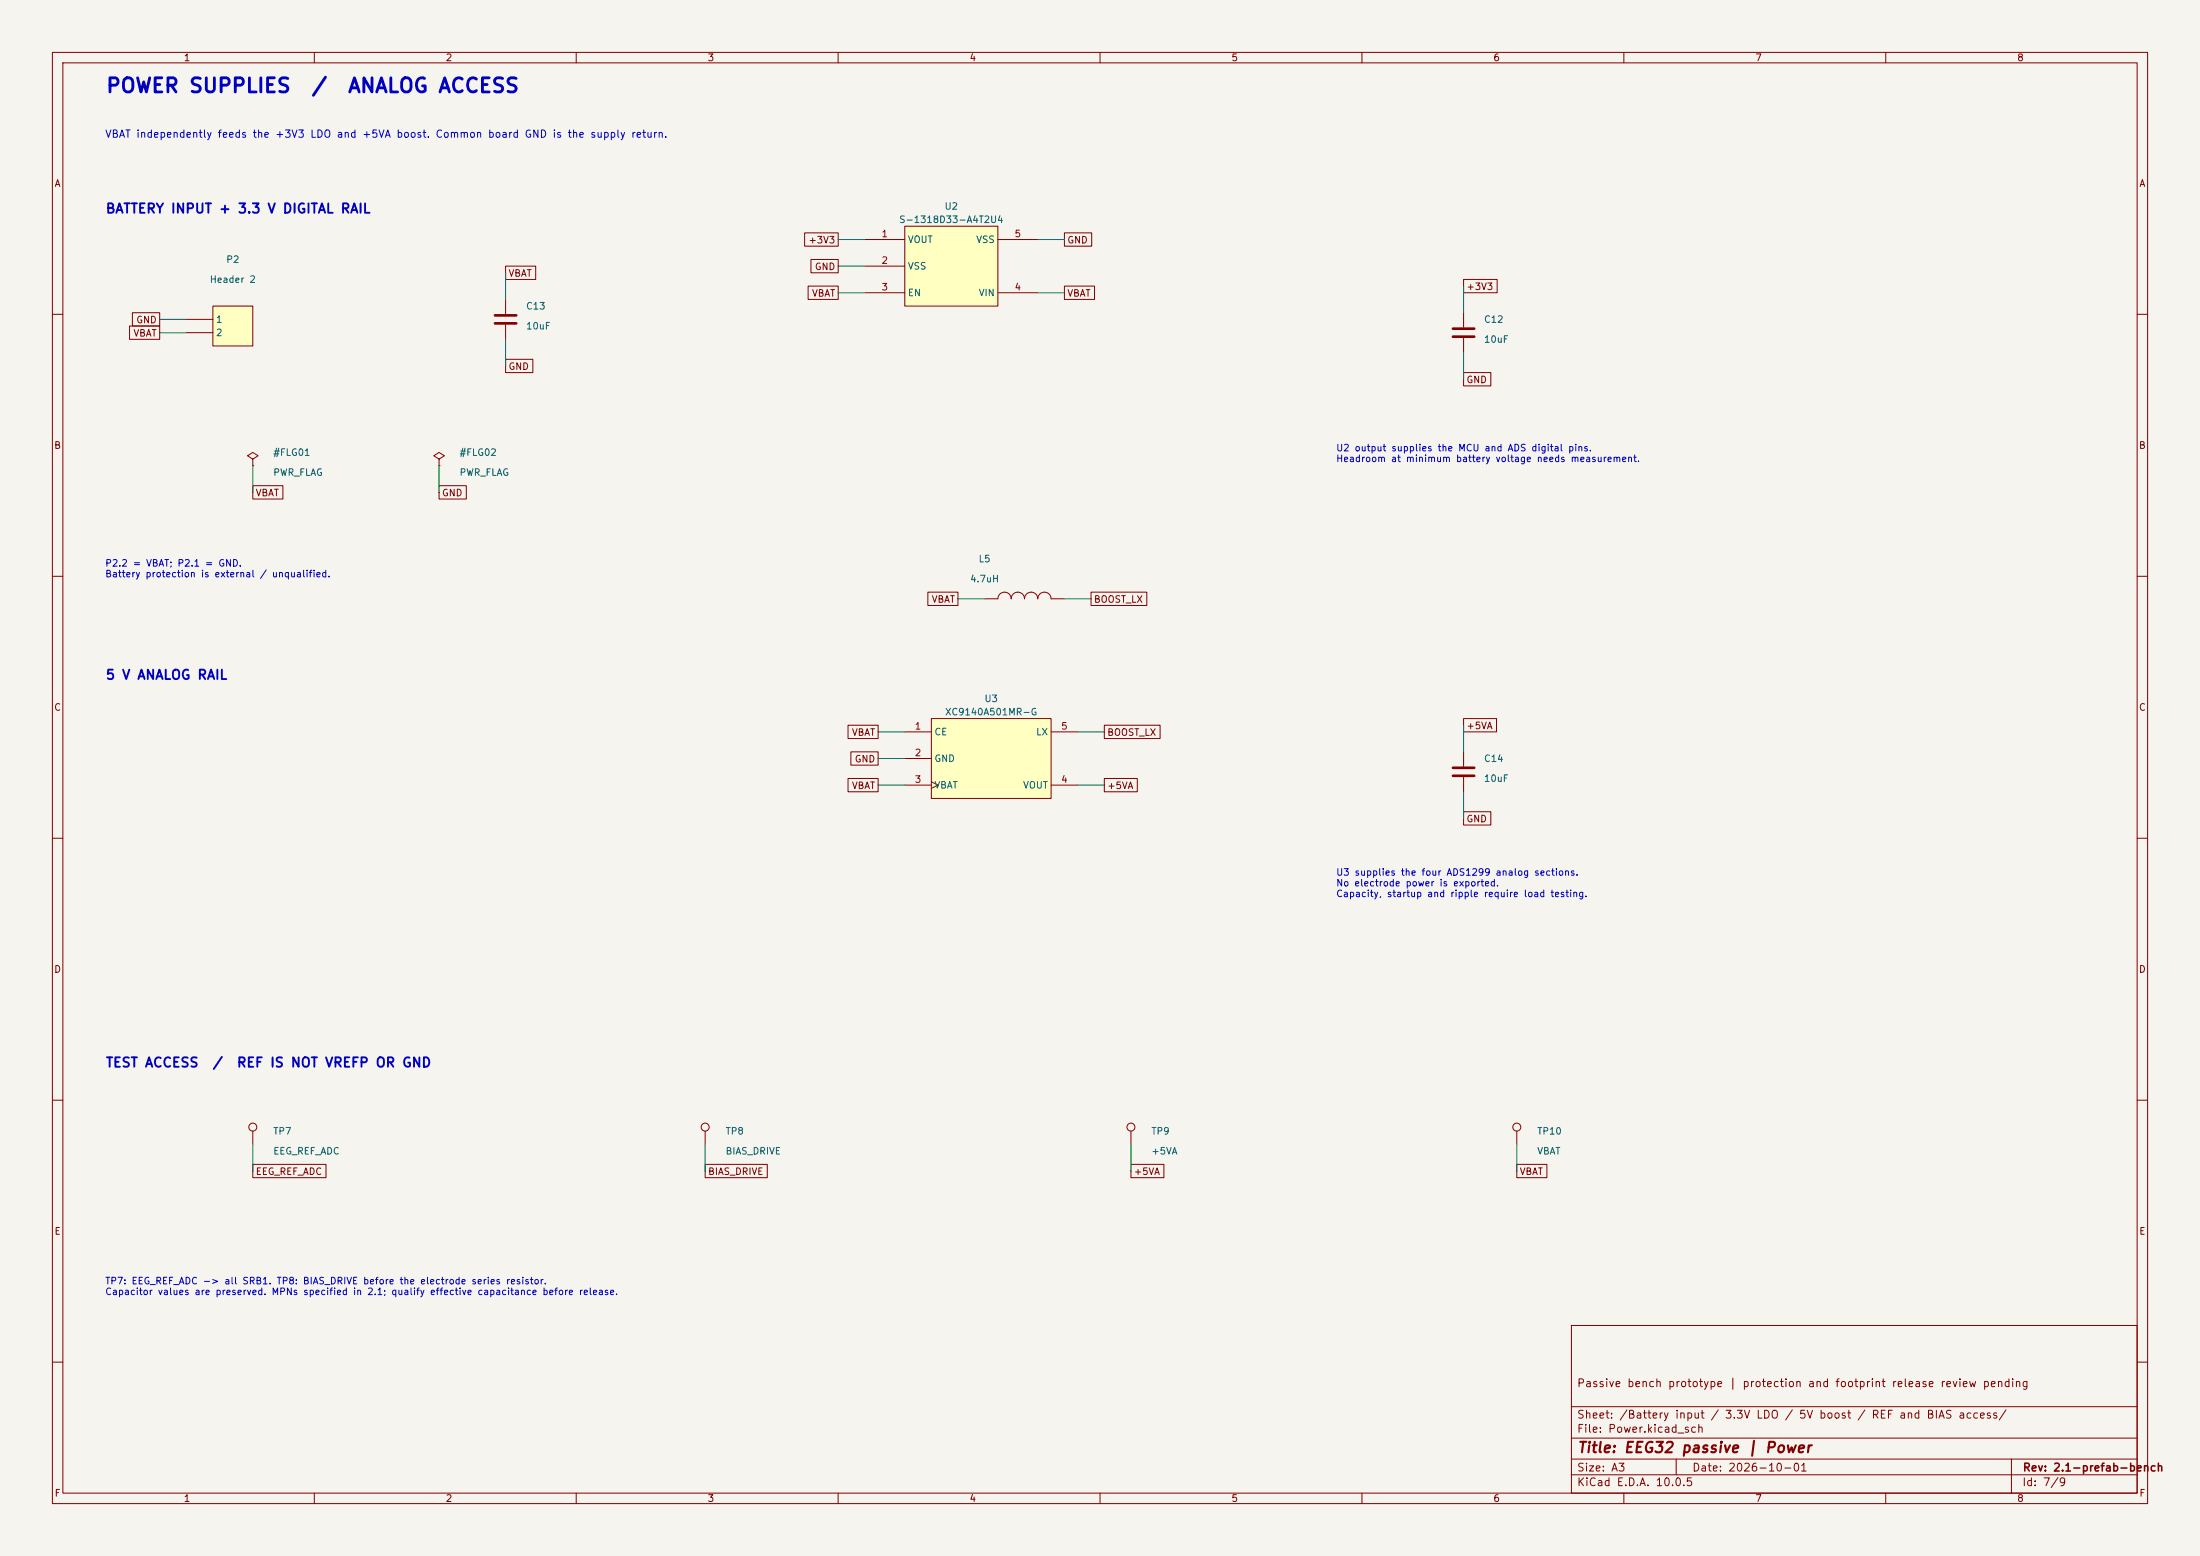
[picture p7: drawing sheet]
(kicad_sch
 (version 20260306)
 (generator "eeschema")
 (generator_version "10.0")
 (paper "A3")
 (title_block
  (title "EEG32 passive | Power")
  (date "2026-10-01")
  (rev "2.1-prefab-bench")
  (comment 1 "Passive bench prototype | protection and footprint release review pending"))
 (lib_symbols
  (symbol "EEG32:C"
   (pin_numbers (hide yes))
   (pin_names
    (offset 0.254)) (exclude_from_sim no) (in_bom yes) (on_board yes)
   (in_pos_files yes)
   (duplicate_pin_numbers_are_jumpers no)
   (property "Reference" "C" (at 0.635 2.54 0) (show_name no) (do_not_autoplace no) (effects (font (size 1.27 1.27)) (justify left)))
   (property "Value" "C" (at 0.635 -2.54 0) (show_name no) (do_not_autoplace no) (effects (font (size 1.27 1.27)) (justify left)))
   (property "Footprint" "" (at 0.9652 -3.81 0) (show_name no) (do_not_autoplace no) (hide yes) (effects (font (size 1.27 1.27))))
   (property "Datasheet" "" (at 0 0 0) (show_name no) (do_not_autoplace no) (hide yes) (effects (font (size 1.27 1.27))))
   (property "Description" "Imported reference symbol; pin functions reviewed for EEG32." (at 0 0 0) (show_name no) (do_not_autoplace no) (hide yes) (effects (font (size 1.27 1.27))))
   (symbol "C_0_1"
    (polyline (pts (xy -2.032 0.762) (xy 2.032 0.762)) (stroke (width 0.508) (type default)) (fill (type none)))
    (polyline (pts (xy -2.032 -0.762) (xy 2.032 -0.762)) (stroke (width 0.508) (type default)) (fill (type none))))
   (symbol "C_1_1"
    (pin passive line (at 0 3.81 270) (length 2.794) (name "" (effects (font (size 1.27 1.27)))) (number "1" (effects (font (size 1.27 1.27)))))
    (pin passive line (at 0 -3.81 90) (length 2.794) (name "" (effects (font (size 1.27 1.27)))) (number "2" (effects (font (size 1.27 1.27))))))
   (embedded_fonts no))
  (symbol "EEG32:Header 2"
   (pin_numbers (hide yes)) (exclude_from_sim no) (in_bom yes) (on_board yes)
   (in_pos_files yes)
   (duplicate_pin_numbers_are_jumpers no)
   (property "Reference" "" (at 0 0 0) (show_name no) (do_not_autoplace no) (effects (font (size 1.27 1.27))))
   (property "Value" "" (at 0 0 0) (show_name no) (do_not_autoplace no) (effects (font (size 1.27 1.27))))
   (property "Footprint" "" (at 0 0 0) (show_name no) (do_not_autoplace no) (hide yes) (effects (font (size 1.27 1.27))))
   (property "Datasheet" "" (at 0 0 0) (show_name no) (do_not_autoplace no) (hide yes) (effects (font (size 1.27 1.27))))
   (property "Description" "Imported reference symbol; pin functions reviewed for EEG32." (at 0 0 0) (show_name no) (do_not_autoplace no) (hide yes) (effects (font (size 1.27 1.27))))
   (symbol "Header 2_1_0"
    (rectangle (start 0 -7.62) (end -7.62 0) (stroke (width 0.0254) (type solid) (color 128 0 0 1)) (fill (type background)))
    (pin passive line (at -2.54 5.08 270) (length 5.08) (name "1" (effects (font (size 1.27 1.27)))) (number "1" (effects (font (size 1.27 1.27)))))
    (pin passive line (at -5.08 5.08 270) (length 5.08) (name "2" (effects (font (size 1.27 1.27)))) (number "2" (effects (font (size 1.27 1.27))))))
   (embedded_fonts no))
  (symbol "EEG32:I-0603(1608)"
   (pin_numbers (hide yes))
   (pin_names (hide yes)) (exclude_from_sim no) (in_bom yes) (on_board yes)
   (in_pos_files yes)
   (duplicate_pin_numbers_are_jumpers no)
   (property "Reference" "" (at 0 0 0) (show_name no) (do_not_autoplace no) (effects (font (size 1.27 1.27))))
   (property "Value" "" (at 0 0 0) (show_name no) (do_not_autoplace no) (effects (font (size 1.27 1.27))))
   (property "Footprint" "" (at 0 0 0) (show_name no) (do_not_autoplace no) (hide yes) (effects (font (size 1.27 1.27))))
   (property "Datasheet" "" (at 0 0 0) (show_name no) (do_not_autoplace no) (hide yes) (effects (font (size 1.27 1.27))))
   (property "Description" "Imported reference symbol; pin functions reviewed for EEG32." (at 0 0 0) (show_name no) (do_not_autoplace no) (hide yes) (effects (font (size 1.27 1.27))))
   (symbol "I-0603(1608)_1_0"
    (arc (start 1.27 -3.81) (mid 0.898 -4.708) (end 0 -5.08) (stroke (width 0) (type solid)) (fill (type none)))
    (arc (start 0 -2.54) (mid 0.898 -2.912) (end 1.27 -3.81) (stroke (width 0) (type solid)) (fill (type none)))
    (arc (start 1.27 -6.35) (mid 0.898 -7.248) (end 0 -7.62) (stroke (width 0) (type solid)) (fill (type none)))
    (arc (start 0 -5.08) (mid 0.898 -5.452) (end 1.27 -6.35) (stroke (width 0) (type solid)) (fill (type none)))
    (arc (start 1.27 -8.89) (mid 0.898 -9.788) (end 0 -10.16) (stroke (width 0) (type solid)) (fill (type none)))
    (arc (start 0 -7.62) (mid 0.898 -7.992) (end 1.27 -8.89) (stroke (width 0) (type solid)) (fill (type none)))
    (arc (start 1.27 -11.43) (mid 0.898 -12.328) (end 0 -12.7) (stroke (width 0) (type solid)) (fill (type none)))
    (arc (start 0 -10.16) (mid 0.898 -10.532) (end 1.27 -11.43) (stroke (width 0) (type solid)) (fill (type none)))
    (pin passive line (at 0 0 270) (length 2.54) (name "1" (effects (font (size 1.27 1.27)))) (number "1" (effects (font (size 1.27 1.27)))))
    (pin passive line (at 0 -15.24 90) (length 2.54) (name "2" (effects (font (size 1.27 1.27)))) (number "2" (effects (font (size 1.27 1.27))))))
   (embedded_fonts no))
  (symbol "EEG32:PWR_FLAG"
   (power global)
   (pin_numbers (hide yes))
   (pin_names
    (offset 0) (hide yes)) (exclude_from_sim no) (in_bom yes) (on_board yes)
   (in_pos_files yes)
   (duplicate_pin_numbers_are_jumpers no)
   (property "Reference" "#FLG" (at 0 1.905 0) (show_name no) (do_not_autoplace no) (hide yes) (effects (font (size 1.27 1.27))))
   (property "Value" "PWR_FLAG" (at 0 3.81 0) (show_name no) (do_not_autoplace no) (effects (font (size 1.27 1.27))))
   (property "Footprint" "" (at 0 0 0) (show_name no) (do_not_autoplace no) (hide yes) (effects (font (size 1.27 1.27))))
   (property "Datasheet" "" (at 0 0 0) (show_name no) (do_not_autoplace no) (hide yes) (effects (font (size 1.27 1.27))))
   (property "Description" "Imported reference symbol; pin functions reviewed for EEG32." (at 0 0 0) (show_name no) (do_not_autoplace no) (hide yes) (effects (font (size 1.27 1.27))))
   (symbol "PWR_FLAG_0_0"
    (pin power_out line (at 0 0 90) (length 0) (name "" (effects (font (size 1.27 1.27)))) (number "1" (effects (font (size 1.27 1.27))))))
   (symbol "PWR_FLAG_0_1"
    (polyline (pts (xy 0 0) (xy 0 1.27) (xy -1.016 1.905) (xy 0 2.54) (xy 1.016 1.905) (xy 0 1.27)) (stroke (width 0) (type default)) (fill (type none))))
   (embedded_fonts no))
  (symbol "EEG32:S-1318D33-A4T2U4" (exclude_from_sim no) (in_bom yes) (on_board yes)
   (in_pos_files yes)
   (duplicate_pin_numbers_are_jumpers no)
   (property "Reference" "" (at 0 0 0) (show_name no) (do_not_autoplace no) (effects (font (size 1.27 1.27))))
   (property "Value" "" (at 0 0 0) (show_name no) (do_not_autoplace no) (effects (font (size 1.27 1.27))))
   (property "Footprint" "" (at 0 0 0) (show_name no) (do_not_autoplace no) (hide yes) (effects (font (size 1.27 1.27))))
   (property "Datasheet" "" (at 0 0 0) (show_name no) (do_not_autoplace no) (hide yes) (effects (font (size 1.27 1.27))))
   (property "Description" "Imported reference symbol; pin functions reviewed for EEG32." (at 0 0 0) (show_name no) (do_not_autoplace no) (hide yes) (effects (font (size 1.27 1.27))))
   (symbol "S-1318D33-A4T2U4_1_0"
    (rectangle (start 15.24 -17.78) (end 0 0) (stroke (width 0.0254) (type solid) (color 128 0 0 1)) (fill (type background)))
    (pin power_out line (at 12.7 7.62 270) (length 7.62) (name "VOUT" (effects (font (size 1.27 1.27)))) (number "1" (effects (font (size 1.27 1.27)))))
    (pin power_in line (at 7.62 7.62 270) (length 7.62) (name "VSS" (effects (font (size 1.27 1.27)))) (number "2" (effects (font (size 1.27 1.27)))))
    (pin input line (at 2.54 7.62 270) (length 7.62) (name "EN" (effects (font (size 1.27 1.27)))) (number "3" (effects (font (size 1.27 1.27)))))
    (pin power_in line (at 2.54 -25.4 90) (length 7.62) (name "VIN" (effects (font (size 1.27 1.27)))) (number "4" (effects (font (size 1.27 1.27)))))
    (pin power_in line (at 12.7 -25.4 90) (length 7.62) (name "VSS" (effects (font (size 1.27 1.27)))) (number "5" (effects (font (size 1.27 1.27))))))
   (embedded_fonts no))
  (symbol "EEG32:TestPoint"
   (pin_numbers (hide yes))
   (pin_names
    (offset 0.762) (hide yes)) (exclude_from_sim no) (in_bom yes) (on_board yes)
   (in_pos_files yes)
   (duplicate_pin_numbers_are_jumpers no)
   (property "Reference" "TP" (at 0 6.858 0) (show_name no) (do_not_autoplace no) (effects (font (size 1.27 1.27))))
   (property "Value" "TestPoint" (at 0 5.08 0) (show_name no) (do_not_autoplace no) (effects (font (size 1.27 1.27))))
   (property "Footprint" "" (at 5.08 0 0) (show_name no) (do_not_autoplace no) (hide yes) (effects (font (size 1.27 1.27))))
   (property "Datasheet" "" (at 5.08 0 0) (show_name no) (do_not_autoplace no) (hide yes) (effects (font (size 1.27 1.27))))
   (property "Description" "Imported reference symbol; pin functions reviewed for EEG32." (at 0 0 0) (show_name no) (do_not_autoplace no) (hide yes) (effects (font (size 1.27 1.27))))
   (symbol "TestPoint_0_1"
    (circle (center 0 3.302) (radius 0.762) (stroke (width 0) (type default)) (fill (type none))))
   (symbol "TestPoint_1_1"
    (pin passive line (at 0 0 90) (length 2.54) (name "1" (effects (font (size 1.27 1.27)))) (number "1" (effects (font (size 1.27 1.27))))))
   (embedded_fonts no))
  (symbol "EEG32:XC9140A501MR-G" (exclude_from_sim no) (in_bom yes) (on_board yes)
   (in_pos_files yes)
   (duplicate_pin_numbers_are_jumpers no)
   (property "Reference" "" (at 0 0 0) (show_name no) (do_not_autoplace no) (effects (font (size 1.27 1.27))))
   (property "Value" "" (at 0 0 0) (show_name no) (do_not_autoplace no) (effects (font (size 1.27 1.27))))
   (property "Footprint" "" (at 0 0 0) (show_name no) (do_not_autoplace no) (hide yes) (effects (font (size 1.27 1.27))))
   (property "Datasheet" "" (at 0 0 0) (show_name no) (do_not_autoplace no) (hide yes) (effects (font (size 1.27 1.27))))
   (property "Description" "Imported reference symbol; pin functions reviewed for EEG32." (at 0 0 0) (show_name no) (do_not_autoplace no) (hide yes) (effects (font (size 1.27 1.27))))
   (symbol "XC9140A501MR-G_1_0"
    (rectangle (start 2.54 -27.94) (end -12.7 -5.08) (stroke (width 0) (type solid) (color 128 0 0 1)) (fill (type background)))
    (pin input line (at 0 0 270) (length 5.08) (name "CE" (effects (font (size 1.27 1.27)))) (number "1" (effects (font (size 1.27 1.27)))))
    (pin power_in line (at -5.08 0 270) (length 5.08) (name "GND" (effects (font (size 1.27 1.27)))) (number "2" (effects (font (size 1.27 1.27)))))
    (pin power_in clock (at -10.16 0 270) (length 5.08) (name "VBAT" (effects (font (size 1.27 1.27)))) (number "3" (effects (font (size 1.27 1.27)))))
    (pin power_out line (at -10.16 -33.02 90) (length 5.08) (name "VOUT" (effects (font (size 1.27 1.27)))) (number "4" (effects (font (size 1.27 1.27)))))
    (pin output line (at 0 -33.02 90) (length 5.08) (name "LX" (effects (font (size 1.27 1.27)))) (number "5" (effects (font (size 1.27 1.27))))))
   (embedded_fonts no)))
 (symbol
  (lib_id "EEG32:S-1318D33-A4T2U4") (at 172.72 58.42 90) (unit 1)
  (body_style 1) (exclude_from_sim no) (in_bom yes) (on_board yes)
  (in_pos_files yes) (dnp no)
  (property "Reference" "U2" (at 181.61 39.37 90) (show_name no) (do_not_autoplace no) (effects (font (size 1.27 1.27))))
  (property "Value" "S-1318D33-A4T2U4" (at 181.61 41.91 90) (show_name no) (do_not_autoplace no) (effects (font (size 1.27 1.27))))
  (property "Footprint" "EEG32:S-1318_A4T2U4" (at 83.82 2.54 0) (hide yes) (show_name no) (do_not_autoplace no) (effects (font (size 1 1))))
  (property "Datasheet" "https://www.ablic.com/en/doc/datasheet/voltage_regulator/S1318_E.pdf" (at 83.82 2.54 0) (hide yes) (show_name no) (do_not_autoplace no) (effects (font (size 1 1))))
  (property "Description" "" (at 83.82 2.54 0) (hide yes) (show_name no) (do_not_autoplace no) (effects (font (size 1 1))))
  (property "MPN" "S-1318D33-A4T2U4" (at 83.82 2.54 0) (hide yes) (show_name no) (do_not_autoplace no) (effects (font (size 1 1)))) (pin "2") (pin "4") (pin "1") (pin "3") (pin "5")
  (property "Manufacturer" "ABLIC" (at 172.72 58.42 0) (hide yes) (effects (font (size 1.27 1.27))))
  (property "Electrical_Spec" "3.3V LDO; +/-1%; VIN1.3..5.5V; 100mA class; HSNT4-A; CIN/COUT>=1uF effective" (at 172.72 58.42 0) (hide yes) (effects (font (size 1.27 1.27))))
  (property "Qualification" "Exact part specified; bench/process qualification pending" (at 172.72 58.42 0) (hide yes) (effects (font (size 1.27 1.27)))))
 (symbol
  (lib_id "EEG32:TestPoint") (at 289.56 218.44 0) (unit 1)
  (body_style 1) (exclude_from_sim no) (in_bom yes) (on_board yes)
  (in_pos_files yes) (dnp no)
  (property "Reference" "TP10" (at 293.37 215.9 0) (show_name no) (do_not_autoplace no) (effects (font (size 1.27 1.27)) (justify left)))
  (property "Value" "VBAT" (at 293.37 219.71 0) (show_name no) (do_not_autoplace no) (effects (font (size 1.27 1.27)) (justify left)))
  (property "Footprint" "EEG32:TestPoint_Pad_D1.5mm" (at 58.42 15.24 0) (hide yes) (show_name no) (do_not_autoplace no) (effects (font (size 1 1))))
  (property "Datasheet" "" (at 58.42 15.24 0) (hide yes) (show_name no) (do_not_autoplace no) (effects (font (size 1 1))))
  (property "Description" "" (at 58.42 15.24 0) (hide yes) (show_name no) (do_not_autoplace no) (effects (font (size 1 1)))) (pin "1")
  (property "Manufacturer" "PCB feature" (at 289.56 218.44 0) (hide yes) (effects (font (size 1.27 1.27))))
  (property "MPN" "NOT PURCHASED" (at 289.56 218.44 0) (hide yes) (effects (font (size 1.27 1.27))))
  (property "Electrical_Spec" "Bare PCB test/solder pad; no fitted header; SWD/battery wiring per assembly specification" (at 289.56 218.44 0) (hide yes) (effects (font (size 1.27 1.27))))
  (property "Qualification" "PCB feature; excluded from placement" (at 289.56 218.44 0) (hide yes) (effects (font (size 1.27 1.27)))))
 (symbol
  (lib_id "EEG32:PWR_FLAG") (at 48.26 88.9 0) (unit 1)
  (body_style 1) (exclude_from_sim no) (in_bom no) (on_board no)
  (in_pos_files yes) (dnp no)
  (property "Reference" "#FLG01" (at 52.07 86.36 0) (show_name no) (do_not_autoplace no) (effects (font (size 1.27 1.27)) (justify left)))
  (property "Value" "PWR_FLAG" (at 52.07 90.17 0) (show_name no) (do_not_autoplace no) (effects (font (size 1.27 1.27)) (justify left)))
  (property "Footprint" "" (at 2.54 2.54 0) (hide yes) (show_name no) (do_not_autoplace no) (effects (font (size 1 1))))
  (property "Datasheet" "" (at 2.54 2.54 0) (hide yes) (show_name no) (do_not_autoplace no) (effects (font (size 1 1))))
  (property "Description" "" (at 2.54 2.54 0) (hide yes) (show_name no) (do_not_autoplace no) (effects (font (size 1 1)))) (pin "1"))
 (symbol
  (lib_id "EEG32:TestPoint") (at 215.9 218.44 0) (unit 1)
  (body_style 1) (exclude_from_sim no) (in_bom yes) (on_board yes)
  (in_pos_files yes) (dnp no)
  (property "Reference" "TP9" (at 219.71 215.9 0) (show_name no) (do_not_autoplace no) (effects (font (size 1.27 1.27)) (justify left)))
  (property "Value" "+5VA" (at 219.71 219.71 0) (show_name no) (do_not_autoplace no) (effects (font (size 1.27 1.27)) (justify left)))
  (property "Footprint" "EEG32:TestPoint_Pad_D1.5mm" (at 48.26 15.24 0) (hide yes) (show_name no) (do_not_autoplace no) (effects (font (size 1 1))))
  (property "Datasheet" "" (at 48.26 15.24 0) (hide yes) (show_name no) (do_not_autoplace no) (effects (font (size 1 1))))
  (property "Description" "" (at 48.26 15.24 0) (hide yes) (show_name no) (do_not_autoplace no) (effects (font (size 1 1)))) (pin "1")
  (property "Manufacturer" "PCB feature" (at 215.9 218.44 0) (hide yes) (effects (font (size 1.27 1.27))))
  (property "MPN" "NOT PURCHASED" (at 215.9 218.44 0) (hide yes) (effects (font (size 1.27 1.27))))
  (property "Electrical_Spec" "Bare PCB test/solder pad; no fitted header; SWD/battery wiring per assembly specification" (at 215.9 218.44 0) (hide yes) (effects (font (size 1.27 1.27))))
  (property "Qualification" "PCB feature; excluded from placement" (at 215.9 218.44 0) (hide yes) (effects (font (size 1.27 1.27)))))
 (symbol
  (lib_id "EEG32:PWR_FLAG") (at 83.82 88.9 0) (unit 1)
  (body_style 1) (exclude_from_sim no) (in_bom no) (on_board no)
  (in_pos_files yes) (dnp no)
  (property "Reference" "#FLG02" (at 87.63 86.36 0) (show_name no) (do_not_autoplace no) (effects (font (size 1.27 1.27)) (justify left)))
  (property "Value" "PWR_FLAG" (at 87.63 90.17 0) (show_name no) (do_not_autoplace no) (effects (font (size 1.27 1.27)) (justify left)))
  (property "Footprint" "" (at 12.7 2.54 0) (hide yes) (show_name no) (do_not_autoplace no) (effects (font (size 1 1))))
  (property "Datasheet" "" (at 12.7 2.54 0) (hide yes) (show_name no) (do_not_autoplace no) (effects (font (size 1 1))))
  (property "Description" "" (at 12.7 2.54 0) (hide yes) (show_name no) (do_not_autoplace no) (effects (font (size 1 1)))) (pin "1"))
 (symbol
  (lib_id "EEG32:XC9140A501MR-G") (at 172.72 139.7 90) (unit 1)
  (body_style 1) (exclude_from_sim no) (in_bom yes) (on_board yes)
  (in_pos_files yes) (dnp no)
  (property "Reference" "U3" (at 189.23 133.35 90) (show_name no) (do_not_autoplace no) (effects (font (size 1.27 1.27))))
  (property "Value" "XC9140A501MR-G" (at 189.23 135.89 90) (show_name no) (do_not_autoplace no) (effects (font (size 1.27 1.27))))
  (property "Footprint" "EEG32:FP-DBV0005A-IPC_C" (at 86.36 2.54 0) (hide yes) (show_name no) (do_not_autoplace no) (effects (font (size 1 1))))
  (property "Datasheet" "https://product.torexsemi.com/system/files/series/xc9140.pdf" (at 86.36 2.54 0) (hide yes) (show_name no) (do_not_autoplace no) (effects (font (size 1 1))))
  (property "Description" "" (at 86.36 2.54 0) (hide yes) (show_name no) (do_not_autoplace no) (effects (font (size 1 1))))
  (property "MPN" "XC9140A501MR-G" (at 86.36 2.54 0) (hide yes) (show_name no) (do_not_autoplace no) (effects (font (size 1 1)))) (pin "1") (pin "2") (pin "4") (pin "5") (pin "3")
  (property "Manufacturer" "Torex" (at 172.72 139.7 0) (hide yes) (effects (font (size 1.27 1.27))))
  (property "Electrical_Spec" "5.0V PFM boost; SOT-25; VIN0.9..6V; current/load/startup per datasheet" (at 172.72 139.7 0) (hide yes) (effects (font (size 1.27 1.27))))
  (property "Qualification" "Existing boost architecture retained; load/startup/ripple bench hold" (at 172.72 139.7 0) (hide yes) (effects (font (size 1.27 1.27)))))
 (symbol
  (lib_id "EEG32:I-0603(1608)") (at 187.96 114.3 90) (unit 1)
  (body_style 1) (exclude_from_sim no) (in_bom yes) (on_board yes)
  (in_pos_files yes) (dnp no)
  (property "Reference" "L5" (at 187.96 106.68 90) (show_name no) (do_not_autoplace no) (effects (font (size 1.27 1.27))))
  (property "Value" "4.7uH" (at 187.96 110.49 90) (show_name no) (do_not_autoplace no) (effects (font (size 1.27 1.27))))
  (property "Footprint" "EEG32:L0603" (at 76.2 0 0) (hide yes) (show_name no) (do_not_autoplace no) (effects (font (size 1 1))))
  (property "Datasheet" "https://www.murata.com/en-global/products/productdetail?partno=LQM18PN4R7MFRL" (at 76.2 0 0) (hide yes) (show_name no) (do_not_autoplace no) (effects (font (size 1 1))))
  (property "Description" "" (at 76.2 0 0) (hide yes) (show_name no) (do_not_autoplace no) (effects (font (size 1 1))))
  (property "MPN" "LQM18PN4R7MFRL" (at 191.77 115.57 90) (show_name no) (do_not_autoplace no) (effects (font (size 1 1))) (hide yes)) (pin "2") (pin "1")
  (property "Manufacturer" "Murata" (at 187.96 114.3 0) (hide yes) (effects (font (size 1.27 1.27))))
  (property "Electrical_Spec" "4.7uH; +/-20%; 0603; DCR0.44ohm+/-25%; SRF>=40MHz; 620mA temperature-rise rating; -40..85C" (at 187.96 114.3 0) (hide yes) (effects (font (size 1.27 1.27))))
  (property "Qualification" "Retained boost inductor; peak-current/inductance rolloff bench hold" (at 187.96 114.3 0) (hide yes) (effects (font (size 1.27 1.27)))))
 (symbol
  (lib_id "EEG32:TestPoint") (at 48.26 218.44 0) (unit 1)
  (body_style 1) (exclude_from_sim no) (in_bom yes) (on_board yes)
  (in_pos_files yes) (dnp no)
  (property "Reference" "TP7" (at 52.07 215.9 0) (show_name no) (do_not_autoplace no) (effects (font (size 1.27 1.27)) (justify left)))
  (property "Value" "EEG_REF_ADC" (at 52.07 219.71 0) (show_name no) (do_not_autoplace no) (effects (font (size 1.27 1.27)) (justify left)))
  (property "Footprint" "EEG32:TestPoint_Pad_D1.5mm" (at 7.62 15.24 0) (hide yes) (show_name no) (do_not_autoplace no) (effects (font (size 1 1))))
  (property "Datasheet" "" (at 7.62 15.24 0) (hide yes) (show_name no) (do_not_autoplace no) (effects (font (size 1 1))))
  (property "Description" "" (at 7.62 15.24 0) (hide yes) (show_name no) (do_not_autoplace no) (effects (font (size 1 1)))) (pin "1")
  (property "Manufacturer" "PCB feature" (at 48.26 218.44 0) (hide yes) (effects (font (size 1.27 1.27))))
  (property "MPN" "NOT PURCHASED" (at 48.26 218.44 0) (hide yes) (effects (font (size 1.27 1.27))))
  (property "Electrical_Spec" "Bare PCB test/solder pad; no fitted header; SWD/battery wiring per assembly specification" (at 48.26 218.44 0) (hide yes) (effects (font (size 1.27 1.27))))
  (property "Qualification" "PCB feature; excluded from placement" (at 48.26 218.44 0) (hide yes) (effects (font (size 1.27 1.27)))))
 (symbol
  (lib_id "EEG32:C") (at 279.4 63.5 180) (unit 1)
  (body_style 1) (exclude_from_sim no) (in_bom yes) (on_board yes)
  (in_pos_files yes) (dnp no)
  (property "Reference" "C12" (at 283.21 60.96 0) (show_name no) (do_not_autoplace no) (effects (font (size 1.27 1.27)) (justify right)))
  (property "Value" "10uF" (at 283.21 64.77 0) (show_name no) (do_not_autoplace no) (effects (font (size 1.27 1.27)) (justify right)))
  (property "Footprint" "EEG32:C0402" (at 111.76 -27.94 0) (hide yes) (show_name no) (do_not_autoplace no) (effects (font (size 1 1))))
  (property "Datasheet" "https://www.murata.com/en-global/products/productdetail?partno=GRM155R61A106ME11D" (at 111.76 -27.94 0) (hide yes) (show_name no) (do_not_autoplace no) (effects (font (size 1 1))))
  (property "Description" "" (at 111.76 -27.94 0) (hide yes) (show_name no) (do_not_autoplace no) (effects (font (size 1 1)))) (pin "1") (pin "2")
  (property "Manufacturer" "Murata" (at 279.4 63.5 0) (hide yes) (effects (font (size 1.27 1.27))))
  (property "MPN" "GRM155R61A106ME11D" (at 279.4 63.5 0) (hide yes) (effects (font (size 1.27 1.27))))
  (property "Electrical_Spec" "10uF; +/-20%; X5R; 10VDC; 0402; -55..85C" (at 279.4 63.5 0) (hide yes) (effects (font (size 1.27 1.27))))
  (property "Qualification" "S-1318 output/input: >=1uF effective across rail/temperature/tolerance/aging; vendor DC-bias evidence required" (at 279.4 63.5 0) (hide yes) (effects (font (size 1.27 1.27)))))
 (symbol
  (lib_id "EEG32:TestPoint") (at 134.62 218.44 0) (unit 1)
  (body_style 1) (exclude_from_sim no) (in_bom yes) (on_board yes)
  (in_pos_files yes) (dnp no)
  (property "Reference" "TP8" (at 138.43 215.9 0) (show_name no) (do_not_autoplace no) (effects (font (size 1.27 1.27)) (justify left)))
  (property "Value" "BIAS_DRIVE" (at 138.43 219.71 0) (show_name no) (do_not_autoplace no) (effects (font (size 1.27 1.27)) (justify left)))
  (property "Footprint" "EEG32:TestPoint_Pad_D1.5mm" (at 30.48 15.24 0) (hide yes) (show_name no) (do_not_autoplace no) (effects (font (size 1 1))))
  (property "Datasheet" "" (at 30.48 15.24 0) (hide yes) (show_name no) (do_not_autoplace no) (effects (font (size 1 1))))
  (property "Description" "" (at 30.48 15.24 0) (hide yes) (show_name no) (do_not_autoplace no) (effects (font (size 1 1)))) (pin "1")
  (property "Manufacturer" "PCB feature" (at 134.62 218.44 0) (hide yes) (effects (font (size 1.27 1.27))))
  (property "MPN" "NOT PURCHASED" (at 134.62 218.44 0) (hide yes) (effects (font (size 1.27 1.27))))
  (property "Electrical_Spec" "Bare PCB test/solder pad; no fitted header; SWD/battery wiring per assembly specification" (at 134.62 218.44 0) (hide yes) (effects (font (size 1.27 1.27))))
  (property "Qualification" "PCB feature; excluded from placement" (at 134.62 218.44 0) (hide yes) (effects (font (size 1.27 1.27)))))
 (symbol
  (lib_id "EEG32:C") (at 96.52 60.96 0) (unit 1)
  (body_style 1) (exclude_from_sim no) (in_bom yes) (on_board yes)
  (in_pos_files yes) (dnp no)
  (property "Reference" "C13" (at 100.33 58.42 0) (show_name no) (do_not_autoplace no) (effects (font (size 1.27 1.27)) (justify left)))
  (property "Value" "10uF" (at 100.33 62.23 0) (show_name no) (do_not_autoplace no) (effects (font (size 1.27 1.27)) (justify left)))
  (property "Footprint" "EEG32:C0402" (at -119.38 -30.48 0) (hide yes) (show_name no) (do_not_autoplace no) (effects (font (size 1 1))))
  (property "Datasheet" "https://www.murata.com/en-global/products/productdetail?partno=GRM155R61A106ME11D" (at -119.38 -30.48 0) (hide yes) (show_name no) (do_not_autoplace no) (effects (font (size 1 1))))
  (property "Description" "" (at -119.38 -30.48 0) (hide yes) (show_name no) (do_not_autoplace no) (effects (font (size 1 1)))) (pin "1") (pin "2")
  (property "Manufacturer" "Murata" (at 96.52 60.96 0) (hide yes) (effects (font (size 1.27 1.27))))
  (property "MPN" "GRM155R61A106ME11D" (at 96.52 60.96 0) (hide yes) (effects (font (size 1.27 1.27))))
  (property "Electrical_Spec" "10uF; +/-20%; X5R; 10VDC; 0402; -55..85C" (at 96.52 60.96 0) (hide yes) (effects (font (size 1.27 1.27))))
  (property "Qualification" "S-1318 output/input: >=1uF effective across rail/temperature/tolerance/aging; vendor DC-bias evidence required" (at 96.52 60.96 0) (hide yes) (effects (font (size 1.27 1.27)))))
 (symbol
  (lib_id "EEG32:Header 2") (at 40.64 58.42 90) (unit 1)
  (body_style 1) (exclude_from_sim no) (in_bom yes) (on_board yes)
  (in_pos_files yes) (dnp no)
  (property "Reference" "P2" (at 44.45 49.53 90) (show_name no) (do_not_autoplace no) (effects (font (size 1.27 1.27))))
  (property "Value" "Header 2" (at 44.45 53.34 90) (show_name no) (do_not_autoplace no) (effects (font (size 1.27 1.27))))
  (property "Footprint" "EEG32:HDR1X2" (at 2.54 12.7 0) (hide yes) (show_name no) (do_not_autoplace no) (effects (font (size 1 1))))
  (property "Datasheet" "" (at 2.54 12.7 0) (hide yes) (show_name no) (do_not_autoplace no) (effects (font (size 1 1))))
  (property "Description" "" (at 2.54 12.7 0) (hide yes) (show_name no) (do_not_autoplace no) (effects (font (size 1 1)))) (pin "2") (pin "1")
  (property "Manufacturer" "PCB feature" (at 40.64 58.42 0) (hide yes) (effects (font (size 1.27 1.27))))
  (property "MPN" "NOT PURCHASED" (at 40.64 58.42 0) (hide yes) (effects (font (size 1.27 1.27))))
  (property "Electrical_Spec" "Bare PCB test/solder pad; no fitted header; SWD/battery wiring per assembly specification" (at 40.64 58.42 0) (hide yes) (effects (font (size 1.27 1.27))))
  (property "Qualification" "PCB feature; excluded from placement" (at 40.64 58.42 0) (hide yes) (effects (font (size 1.27 1.27)))))
 (symbol
  (lib_id "EEG32:C") (at 279.4 147.32 0) (unit 1)
  (body_style 1) (exclude_from_sim no) (in_bom yes) (on_board yes)
  (in_pos_files yes) (dnp no)
  (property "Reference" "C14" (at 283.21 144.78 0) (show_name no) (do_not_autoplace no) (effects (font (size 1.27 1.27)) (justify left)))
  (property "Value" "10uF" (at 283.21 148.59 0) (show_name no) (do_not_autoplace no) (effects (font (size 1.27 1.27)) (justify left)))
  (property "Footprint" "EEG32:C0402" (at 15.24 55.88 0) (hide yes) (show_name no) (do_not_autoplace no) (effects (font (size 1 1))))
  (property "Datasheet" "https://www.murata.com/en-global/products/productdetail?partno=GRM155R61A106ME11D" (at 15.24 55.88 0) (hide yes) (show_name no) (do_not_autoplace no) (effects (font (size 1 1))))
  (property "Description" "" (at 15.24 55.88 0) (hide yes) (show_name no) (do_not_autoplace no) (effects (font (size 1 1)))) (pin "1") (pin "2")
  (property "Manufacturer" "Murata" (at 279.4 147.32 0) (hide yes) (effects (font (size 1.27 1.27))))
  (property "MPN" "GRM155R61A106ME11D" (at 279.4 147.32 0) (hide yes) (effects (font (size 1.27 1.27))))
  (property "Electrical_Spec" "10uF; +/-20%; X5R; 10VDC; 0402; -55..85C" (at 279.4 147.32 0) (hide yes) (effects (font (size 1.27 1.27))))
  (property "Qualification" "Boost output: preserve10uF nominal; qualify effective capacitance/ESR against XC9140 recommended circuit and loaded startup" (at 279.4 147.32 0) (hide yes) (effects (font (size 1.27 1.27)))))
 (wire (pts (xy 165.1 45.72) (xy 160.02 45.72)) (stroke (width 0) (type default)))
 (global_label "+3V3"
  (shape passive) (at 160.02 45.72 180) (effects (font (size 1.27 1.27)) (justify right))
  (property "Intersheetrefs" "${INTERSHEET_REFS}" (at 160.02 45.72 0) (hide yes) (effects (font (size 1.27 1.27)) (justify left))))
 (wire (pts (xy 165.1 50.8) (xy 160.02 50.8)) (stroke (width 0) (type default)))
 (global_label "GND"
  (shape passive) (at 160.02 50.8 180) (effects (font (size 1.27 1.27)) (justify right))
  (property "Intersheetrefs" "${INTERSHEET_REFS}" (at 160.02 50.8 0) (hide yes) (effects (font (size 1.27 1.27)) (justify left))))
 (wire (pts (xy 165.1 55.88) (xy 160.02 55.88)) (stroke (width 0) (type default)))
 (global_label "VBAT"
  (shape passive) (at 160.02 55.88 180) (effects (font (size 1.27 1.27)) (justify right))
  (property "Intersheetrefs" "${INTERSHEET_REFS}" (at 160.02 55.88 0) (hide yes) (effects (font (size 1.27 1.27)) (justify left))))
 (wire (pts (xy 198.12 55.88) (xy 203.2 55.88)) (stroke (width 0) (type default)))
 (global_label "VBAT"
  (shape passive) (at 203.2 55.88 0) (effects (font (size 1.27 1.27)) (justify left))
  (property "Intersheetrefs" "${INTERSHEET_REFS}" (at 203.2 55.88 0) (hide yes) (effects (font (size 1.27 1.27)) (justify left))))
 (wire (pts (xy 198.12 45.72) (xy 203.2 45.72)) (stroke (width 0) (type default)))
 (global_label "GND"
  (shape passive) (at 203.2 45.72 0) (effects (font (size 1.27 1.27)) (justify left))
  (property "Intersheetrefs" "${INTERSHEET_REFS}" (at 203.2 45.72 0) (hide yes) (effects (font (size 1.27 1.27)) (justify left))))
 (wire (pts (xy 289.56 218.44) (xy 289.56 223.52)) (stroke (width 0) (type default)))
 (global_label "VBAT"
  (shape passive) (at 289.56 223.52 0) (effects (font (size 1.27 1.27)) (justify left))
  (property "Intersheetrefs" "${INTERSHEET_REFS}" (at 289.56 223.52 0) (hide yes) (effects (font (size 1.27 1.27)) (justify left))))
 (wire (pts (xy 48.26 88.9) (xy 48.26 93.98)) (stroke (width 0) (type default)))
 (global_label "VBAT"
  (shape passive) (at 48.26 93.98 0) (effects (font (size 1.27 1.27)) (justify left))
  (property "Intersheetrefs" "${INTERSHEET_REFS}" (at 48.26 93.98 0) (hide yes) (effects (font (size 1.27 1.27)) (justify left))))
 (wire (pts (xy 215.9 218.44) (xy 215.9 223.52)) (stroke (width 0) (type default)))
 (global_label "+5VA"
  (shape passive) (at 215.9 223.52 0) (effects (font (size 1.27 1.27)) (justify left))
  (property "Intersheetrefs" "${INTERSHEET_REFS}" (at 215.9 223.52 0) (hide yes) (effects (font (size 1.27 1.27)) (justify left))))
 (wire (pts (xy 83.82 88.9) (xy 83.82 93.98)) (stroke (width 0) (type default)))
 (global_label "GND"
  (shape passive) (at 83.82 93.98 0) (effects (font (size 1.27 1.27)) (justify left))
  (property "Intersheetrefs" "${INTERSHEET_REFS}" (at 83.82 93.98 0) (hide yes) (effects (font (size 1.27 1.27)) (justify left))))
 (wire (pts (xy 172.72 139.7) (xy 167.64 139.7)) (stroke (width 0) (type default)))
 (global_label "VBAT"
  (shape passive) (at 167.64 139.7 180) (effects (font (size 1.27 1.27)) (justify right))
  (property "Intersheetrefs" "${INTERSHEET_REFS}" (at 167.64 139.7 0) (hide yes) (effects (font (size 1.27 1.27)) (justify left))))
 (wire (pts (xy 172.72 144.78) (xy 167.64 144.78)) (stroke (width 0) (type default)))
 (global_label "GND"
  (shape passive) (at 167.64 144.78 180) (effects (font (size 1.27 1.27)) (justify right))
  (property "Intersheetrefs" "${INTERSHEET_REFS}" (at 167.64 144.78 0) (hide yes) (effects (font (size 1.27 1.27)) (justify left))))
 (wire (pts (xy 172.72 149.86) (xy 167.64 149.86)) (stroke (width 0) (type default)))
 (global_label "VBAT"
  (shape passive) (at 167.64 149.86 180) (effects (font (size 1.27 1.27)) (justify right))
  (property "Intersheetrefs" "${INTERSHEET_REFS}" (at 167.64 149.86 0) (hide yes) (effects (font (size 1.27 1.27)) (justify left))))
 (wire (pts (xy 205.74 149.86) (xy 210.82 149.86)) (stroke (width 0) (type default)))
 (global_label "+5VA"
  (shape passive) (at 210.82 149.86 0) (effects (font (size 1.27 1.27)) (justify left))
  (property "Intersheetrefs" "${INTERSHEET_REFS}" (at 210.82 149.86 0) (hide yes) (effects (font (size 1.27 1.27)) (justify left))))
 (wire (pts (xy 205.74 139.7) (xy 210.82 139.7)) (stroke (width 0) (type default)))
 (global_label "BOOST_LX"
  (shape passive) (at 210.82 139.7 0) (effects (font (size 1.27 1.27)) (justify left))
  (property "Intersheetrefs" "${INTERSHEET_REFS}" (at 210.82 139.7 0) (hide yes) (effects (font (size 1.27 1.27)) (justify left))))
 (wire (pts (xy 187.96 114.3) (xy 182.88 114.3)) (stroke (width 0) (type default)))
 (global_label "VBAT"
  (shape passive) (at 182.88 114.3 180) (effects (font (size 1.27 1.27)) (justify right))
  (property "Intersheetrefs" "${INTERSHEET_REFS}" (at 182.88 114.3 0) (hide yes) (effects (font (size 1.27 1.27)) (justify left))))
 (wire (pts (xy 203.2 114.3) (xy 208.28 114.3)) (stroke (width 0) (type default)))
 (global_label "BOOST_LX"
  (shape passive) (at 208.28 114.3 0) (effects (font (size 1.27 1.27)) (justify left))
  (property "Intersheetrefs" "${INTERSHEET_REFS}" (at 208.28 114.3 0) (hide yes) (effects (font (size 1.27 1.27)) (justify left))))
 (wire (pts (xy 48.26 218.44) (xy 48.26 223.52)) (stroke (width 0) (type default)))
 (global_label "EEG_REF_ADC"
  (shape passive) (at 48.26 223.52 0) (effects (font (size 1.27 1.27)) (justify left))
  (property "Intersheetrefs" "${INTERSHEET_REFS}" (at 48.26 223.52 0) (hide yes) (effects (font (size 1.27 1.27)) (justify left))))
 (wire (pts (xy 279.4 67.31) (xy 279.4 72.39)) (stroke (width 0) (type default)))
 (global_label "GND"
  (shape passive) (at 279.4 72.39 0) (effects (font (size 1.27 1.27)) (justify left))
  (property "Intersheetrefs" "${INTERSHEET_REFS}" (at 279.4 72.39 0) (hide yes) (effects (font (size 1.27 1.27)) (justify left))))
 (wire (pts (xy 279.4 59.69) (xy 279.4 54.61)) (stroke (width 0) (type default)))
 (global_label "+3V3"
  (shape passive) (at 279.4 54.61 0) (effects (font (size 1.27 1.27)) (justify left))
  (property "Intersheetrefs" "${INTERSHEET_REFS}" (at 279.4 54.61 0) (hide yes) (effects (font (size 1.27 1.27)) (justify left))))
 (wire (pts (xy 134.62 218.44) (xy 134.62 223.52)) (stroke (width 0) (type default)))
 (global_label "BIAS_DRIVE"
  (shape passive) (at 134.62 223.52 0) (effects (font (size 1.27 1.27)) (justify left))
  (property "Intersheetrefs" "${INTERSHEET_REFS}" (at 134.62 223.52 0) (hide yes) (effects (font (size 1.27 1.27)) (justify left))))
 (wire (pts (xy 96.52 57.15) (xy 96.52 52.07)) (stroke (width 0) (type default)))
 (global_label "VBAT"
  (shape passive) (at 96.52 52.07 0) (effects (font (size 1.27 1.27)) (justify left))
  (property "Intersheetrefs" "${INTERSHEET_REFS}" (at 96.52 52.07 0) (hide yes) (effects (font (size 1.27 1.27)) (justify left))))
 (wire (pts (xy 96.52 64.77) (xy 96.52 69.85)) (stroke (width 0) (type default)))
 (global_label "GND"
  (shape passive) (at 96.52 69.85 0) (effects (font (size 1.27 1.27)) (justify left))
  (property "Intersheetrefs" "${INTERSHEET_REFS}" (at 96.52 69.85 0) (hide yes) (effects (font (size 1.27 1.27)) (justify left))))
 (wire (pts (xy 35.56 60.96) (xy 30.48 60.96)) (stroke (width 0) (type default)))
 (global_label "GND"
  (shape passive) (at 30.48 60.96 180) (effects (font (size 1.27 1.27)) (justify right))
  (property "Intersheetrefs" "${INTERSHEET_REFS}" (at 30.48 60.96 0) (hide yes) (effects (font (size 1.27 1.27)) (justify left))))
 (wire (pts (xy 35.56 63.5) (xy 30.48 63.5)) (stroke (width 0) (type default)))
 (global_label "VBAT"
  (shape passive) (at 30.48 63.5 180) (effects (font (size 1.27 1.27)) (justify right))
  (property "Intersheetrefs" "${INTERSHEET_REFS}" (at 30.48 63.5 0) (hide yes) (effects (font (size 1.27 1.27)) (justify left))))
 (wire (pts (xy 279.4 143.51) (xy 279.4 138.43)) (stroke (width 0) (type default)))
 (global_label "+5VA"
  (shape passive) (at 279.4 138.43 0) (effects (font (size 1.27 1.27)) (justify left))
  (property "Intersheetrefs" "${INTERSHEET_REFS}" (at 279.4 138.43 0) (hide yes) (effects (font (size 1.27 1.27)) (justify left))))
 (wire (pts (xy 279.4 151.13) (xy 279.4 156.21)) (stroke (width 0) (type default)))
 (global_label "GND"
  (shape passive) (at 279.4 156.21 0) (effects (font (size 1.27 1.27)) (justify left))
  (property "Intersheetrefs" "${INTERSHEET_REFS}" (at 279.4 156.21 0) (hide yes) (effects (font (size 1.27 1.27)) (justify left))))
 (text "POWER SUPPLIES  /  ANALOG ACCESS" (at 20 15 0) (effects (font (size 2.7 2.7)
    (bold yes)) (justify left top)))
 (text "VBAT independently feeds the +3V3 LDO and +5VA boost. Common board GND is the supply return." (at 20 25 0) (effects (font (size 1.4 1.4)) (justify left top)))
 (text "BATTERY INPUT + 3.3 V DIGITAL RAIL" (at 20 39 0) (effects (font (size 1.8 1.8)
    (bold yes)) (justify left top)))
 (text "P2.2 = VBAT; P2.1 = GND.\nBattery protection is external / unqualified." (at 20 107 0) (effects (font (size 1.27 1.27)) (justify left top)))
 (text "5 V ANALOG RAIL" (at 20 128 0) (effects (font (size 1.8 1.8)
    (bold yes)) (justify left top)))
 (text "U2 output supplies the MCU and ADS digital pins.\nHeadroom at minimum battery voltage needs measurement." (at 255 85 0) (effects (font (size 1.27 1.27)) (justify left top)))
 (text "U3 supplies the four ADS1299 analog sections.\nNo electrode power is exported.\nCapacity, startup and ripple require load testing." (at 255 166 0) (effects (font (size 1.27 1.27)) (justify left top)))
 (text "TEST ACCESS  /  REF IS NOT VREFP OR GND" (at 20 202 0) (effects (font (size 1.8 1.8)
    (bold yes)) (justify left top)))
 (text "TP7: EEG_REF_ADC -> all SRB1. TP8: BIAS_DRIVE before the electrode series resistor.\nCapacitor values are preserved. MPNs specified in 2.1; qualify effective capacitance before release." (at 20 244 0) (effects (font (size 1.27 1.27)) (justify left top))))
